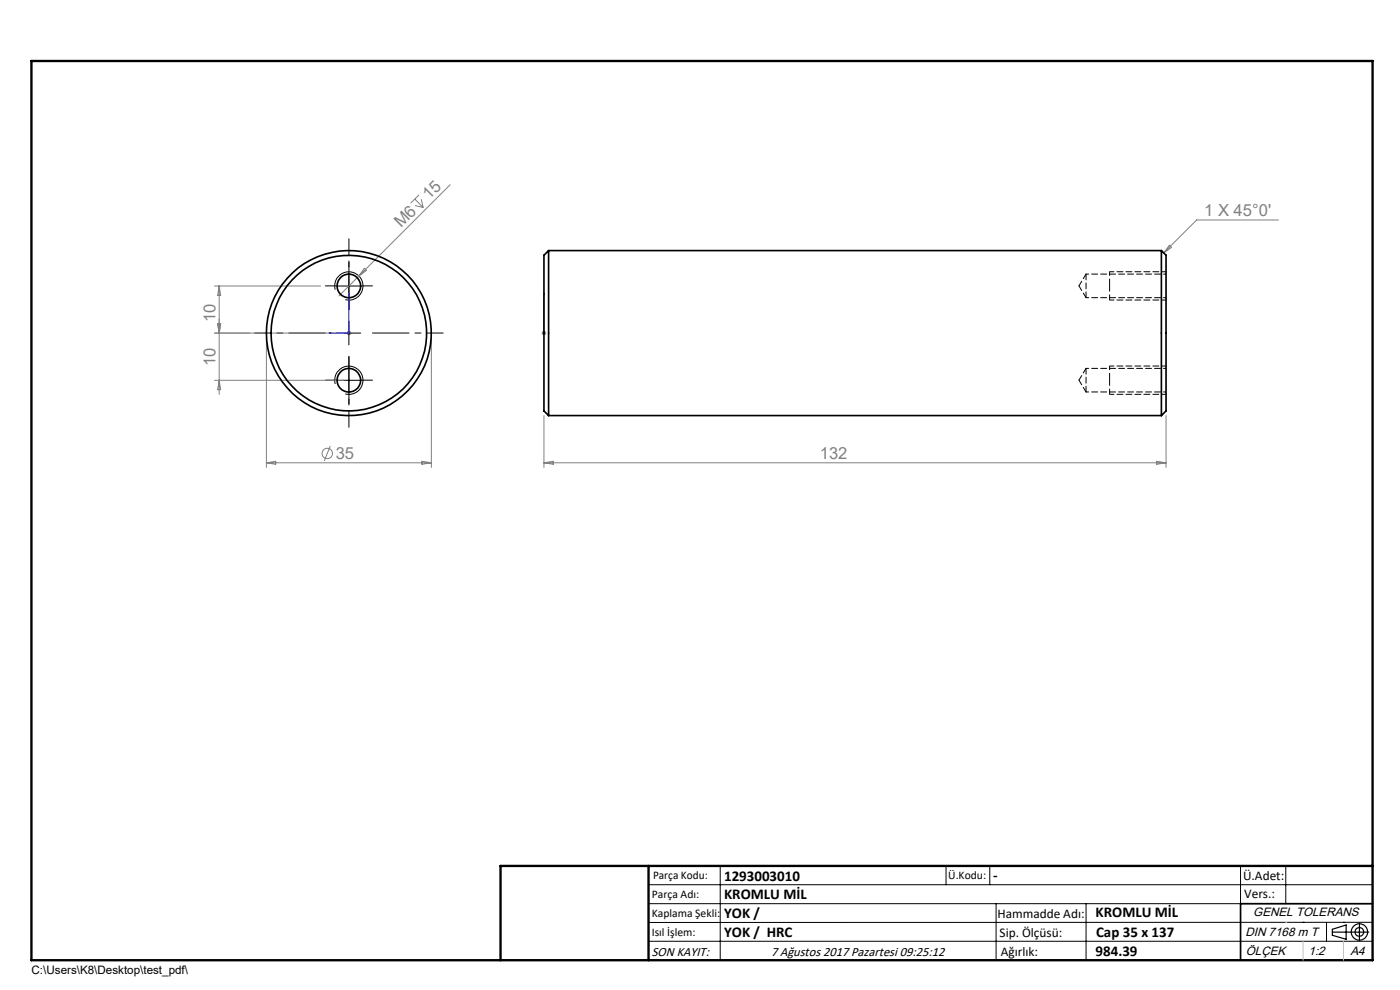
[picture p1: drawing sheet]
<svg xmlns="http://www.w3.org/2000/svg" width="297mm" height="210mm" viewBox="0 0 297 210" stroke-linecap="round" stroke-linejoin="round" font-family="sans-serif">
<g fill="none" stroke="#808080" stroke-width=".21">
<path d="M95.5 39.2l-23.6 23.6M77.3 56.9l.5 .5-1.7 1.2zM88 42.2l1.8 1.8M88.1 43.6l1.7 .4M88.9 41.3l-1.8 1.8M89.4 42.3l.4 1.7M248.1 52l.4 .5-1.6 1.1zM271.2 46.7h-17.3l-7 6.9M45.5 70.7h27.5M45.5 60.7h22.5M46.2 68.7h.6l-.3 2zM46.5 60.7v23"/>
<path d="M46.5 60.7l.3 1.9h-.6zM56.5 71.7v27.5M73.5 70.7h1M73.7 70.3l.7 .7M74 70.2v.9M74.4 70.3l-.7 .7M91.5 71.7v27.5M114.9 70.7h1M115 70.3l.7 .7M115.4 70.2v.9M115.7 70.3l-.7 .7M45.5 80.7h27.5"/>
<path d="M46.5 80.7l.3 1.9h-.6zM56.5 98.2h35M56.5 98.2l2-.3v.6zM70.1 94.6l-1.3 3.2M89.5 97.9l2 .3-2 .3zM115.4 88.2v11M115.4 98.2h132M115.4 98.2l2-.3v.6zM245.4 97.9l2 .3-2 .3zM247.4 88.2v11"/>
<circle cx="69.4" cy="96.2" r="1.09"/>
</g>
<g fill="none" stroke="#000" stroke-width=".21">
<path d="M74 58.2v5M71.1 61.4a2.99 2.99 0 0 1 2.7-3.7 2.99 2.99 0 0 1 3.2 3.2 2.99 2.99 0 0 1-3.8 2.7M71.5 70.7h5M71.5 60.7h5M74 68.1v5.1M74 78.2v5M71.1 81.4a2.99 2.99 0 0 1 2.7-3.7 2.99 2.99 0 0 1 3.2 3.2 2.99 2.99 0 0 1-3.8 2.7M71.5 80.7h5M137.6 187.7h153.6M137.6 191.7h153.6M137.6 199.7h153.6M152.8 183.7v20"/>
<path d="M200.7 183.7v4M210 183.7v4M211.3 191.7v12M230.4 191.7v12M263.2 183.7v20M272.8 183.7v8M276.4 195.6h.1M281.4 195.6v4.1M285 195.6h.1M291.2 195.6l-153.6 .1"/>
</g>
<path d="M235.4 60v-2.4M235.4 80v-2.4" fill="none" stroke="#000" stroke-width=".21" stroke-dasharray="1.3 .6" stroke-dashoffset=".4" stroke-linecap="butt"/>
<path d="M235.4 63.6v-3M235.4 83.6v-3" fill="none" stroke="#000" stroke-width=".21" stroke-dasharray="1.3 .6" stroke-dashoffset=".1" stroke-linecap="butt"/>
<g fill="none" stroke="#000" stroke-width=".25">
<path d="M282.6 197.7h7.8M282.6 197.1l3-.9v3l-3-.8zM288.4 195.8v3.8M106.2 203.7h185"/>
<circle cx="288.4" cy="197.7" r="1.74"/>
<circle cx="288.4" cy="197.7" r=".93"/>
</g>
<path d="M69.8 70.7l.4-.2v.3zM74 62.2l.1 .4h-.2zM74 62.2v8.5h-4.2M115.4 70.5v.3zM115.4 62.2v.4v-.4M115.4 70.7h.1M115.4 62.2v8.5" fill="none" stroke="#00f" stroke-width=".21"/>
<path d="M69 70.6h-15M74 65.6v-15M74 75.6v15M79 70.6h15" fill="none" stroke="#000" stroke-width=".21" stroke-dasharray="15.2 1.3 1.3 1.3" stroke-dashoffset="7.5"/>
<path d="M74 58.1v-2.5M71.5 60.6h-2.5M74 63.1v2.5M74 78.1v-2.5M76.5 60.6h2.5M71.5 80.6h-2.5M74 83.1v2.5M76.5 80.6h2.5" fill="none" stroke="#000" stroke-width=".21" stroke-dasharray="15.2 1.3 1.3 1.3"/>
<path d="M247.4 57.6h-12M235.4 63.6h12M235.4 60.6v-.6M247.4 77.6h-12M235.4 83.6h12M235.4 80.6v-.6" fill="none" stroke="#000" stroke-width=".21" stroke-dasharray="1.3 .6" stroke-dashoffset=".3"/>
<path d="M291.2 191.7h-28v12" fill="none" stroke="#000" stroke-width=".35"/>
<path d="M6.7 12.9h284.5v190.8h-284.5zM137.6 183.7v20M291.2 183.7h-185v20" fill="none" stroke="#000" stroke-width=".5"/>
<path d="M276.4 199.7v4M285 199.7v4" fill="none" stroke="#c0c0c0" stroke-width=".21"/>
<path d="M272.8 195.6h.1" fill="none" stroke="#c0c0c0" stroke-width=".25"/>
<g fill="#00f">
<path d="M69.8 70.7l.4 .1v-.3zM74 62.2l-.1 .4h.2z"/>
<path d="M115.4 70.5v.3zM115.4 62.2v.4z"/>
</g>
<g fill="none" stroke="#000" stroke-width=".35">
<path d="M116.4 53.2l-1 .9v33.1l1 1M116.4 53.2v35M116.4 53.2h130M246.4 53.2v35M246.4 53.2l1 .9v33.1l-1 1M116.4 88.2h130"/>
<circle cx="74" cy="70.7" r="16.5"/>
<circle cx="74" cy="60.7" r="2.51"/>
<circle cx="74" cy="70.7" r="17.5"/>
<circle cx="74" cy="80.7" r="2.51"/>
</g>
<path d="M230.4 58.1v5M230.4 78.1v5" fill="none" stroke="#000" stroke-width=".21" stroke-dasharray="1.3 .6"/>
<path d="M230.4 58.1l-1.5 2.5M228.9 60.6l1.5 2.5M230.4 78.1l-1.5 2.5M228.9 80.6l1.5 2.5" fill="none" stroke="#000" stroke-width=".21" stroke-dasharray="1.3 .6" stroke-dashoffset=".1"/>
<path d="M247.4 58.1h-17M230.4 63.1h17M247.4 78.1h-17M230.4 83.1h17" fill="none" stroke="#000" stroke-width=".21" stroke-dasharray="1.3 .6" stroke-dashoffset=".7"/>
<g font-size="3.5" fill="#808080">
<text x="91.1" y="42.5" transform="rotate(-45 91.1 42.5)">15</text>
<text x="255.5" y="45.9">1 X 45°0'</text>
<text x="85.1" y="48.5" transform="rotate(-45 85.1 48.5)">M6</text>
<text x="45.7" y="68.3" transform="rotate(-90 45.7 68.3)">10</text>
<text x="45.7" y="77.7" transform="rotate(-90 45.7 77.7)">10</text>
<text x="71.2" y="97.4">35</text>
<text x="173.9" y="97.4">132</text>
</g>
<g font-size="3.2">
<text x="153.6" y="186.8">1293003010</text>
<text x="153.6" y="190.8">KROMLU MİL</text>
<text x="210.7" y="186.6">-</text>
<text x="153.6" y="194.8">YOK /</text>
<text x="232.4" y="194.5">KROMLU MİL</text>
<text x="153.6" y="198.8">YOK / HRC</text>
<text x="232.4" y="202.8">984.39</text>
<text x="232.5" y="198.8">Cap 35 x 137</text>
</g>
<g font-size="2.8">
<text x="263.7" y="186.7">Ü.Adet:</text>
<text x="263.9" y="190.5">Vers.:</text>
<text x="211.6" y="194.8">Hammadde Adı:</text>
<text x="138.3" y="202.8">SON KAYIT:</text>
<text x="163.6" y="202.8">7 Ağustos 2017 Pazartesi 09:25:12</text>
<text x="212.1" y="198.7">Sip. Ölçüsü:</text>
<text x="212.3" y="202.7">Ağırlık:</text>
</g>
<g font-size="2.6">
<text x="265.9" y="194.4">GENEL TOLERANS</text>
<text x="264.2" y="198.5">DIN 7168 m T</text>
<text x="264.3" y="202.6">ÖLÇEK</text>
<text x="277.6" y="202.6">1:2</text>
<text x="286.5" y="202.6">A4</text>
</g>
<g font-size="2.5">
<text x="138.3" y="190.5">Parça Adı:</text>
<text x="138.5" y="186.5">Parça Kodu:</text>
<text x="201.2" y="186.5">Ü.Kodu:</text>
<text x="138.3" y="194.5">Kaplama Şekli:</text>
<text x="138.3" y="198.6">Isıl İşlem:</text>
<text x="6.7" y="206.7">C:\Users\K8\Desktop\test_pdf\</text>
</g>
</svg>
